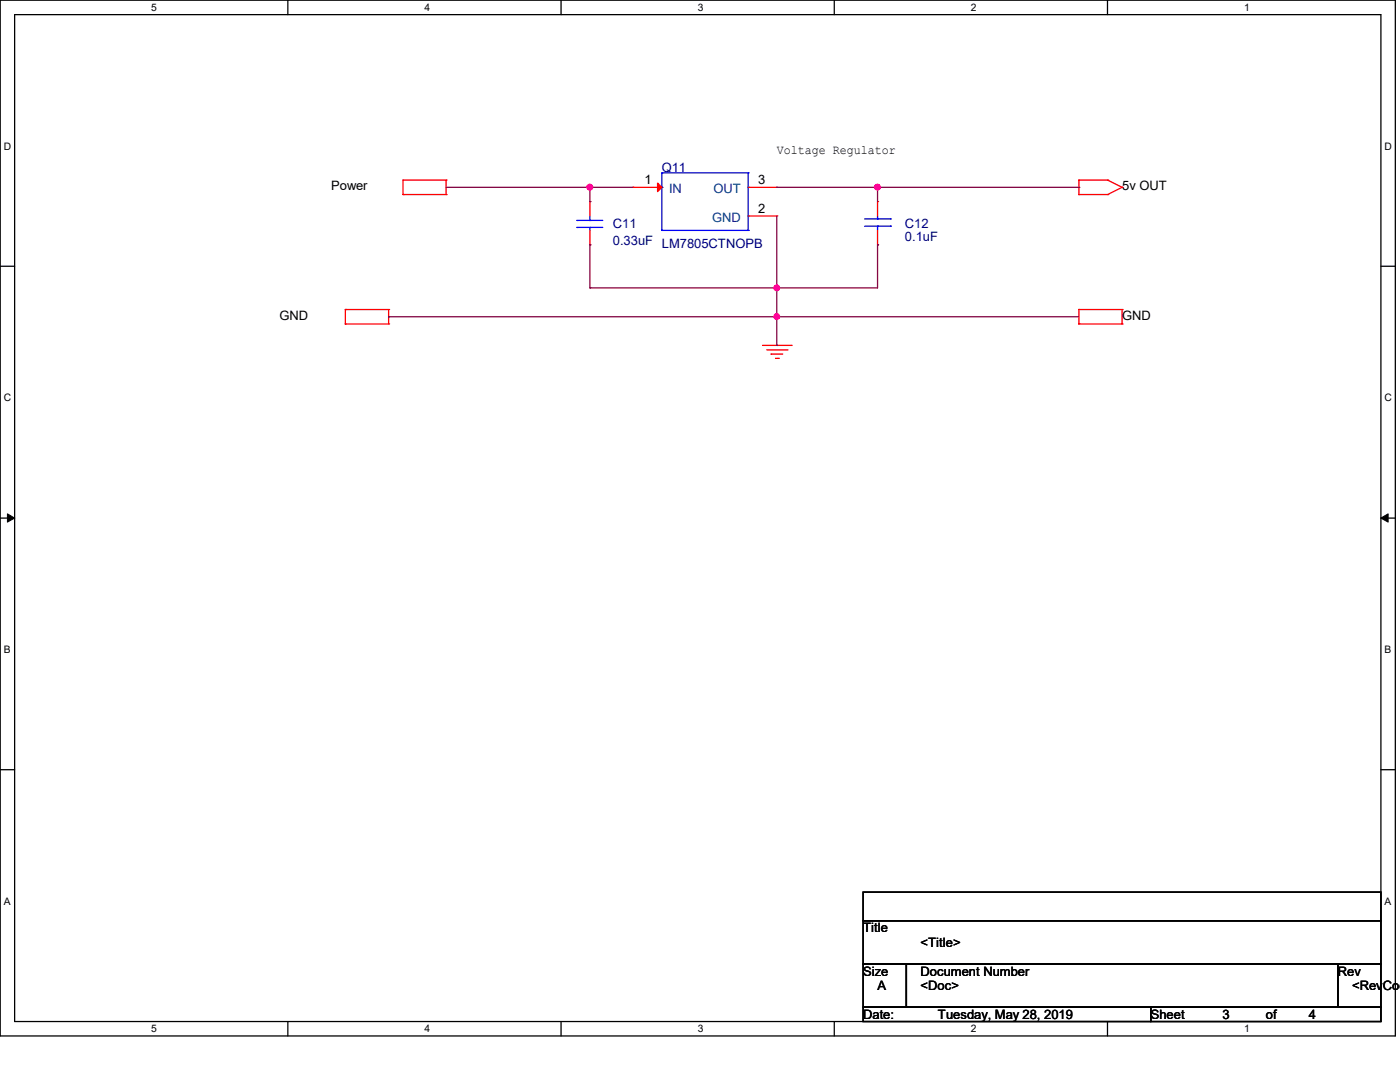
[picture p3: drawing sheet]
<svg xmlns="http://www.w3.org/2000/svg" width="279mm" height="216mm" viewBox="0 0 279 216" stroke-linecap="round" stroke-linejoin="round" font-family="sans-serif">
<path d="M0 0h278.5v206.7h-278.5zM2.9 2.9h272.7v200.9h-272.7z" fill="none" stroke="#000" stroke-width=".25"/>
<g fill="#fff">
<path d="M30.2 .3h1.1v2.3h-1.1z"/>
<path d="M30.2 204.1h1.1v2.3h-1.1z"/>
</g>
<path d="M57.4 0v2.9M57.4 203.8v2.9" fill="none" stroke="#000" stroke-width=".25"/>
<g fill="#fff">
<path d="M84.7 .3h1.1v2.3h-1.1z"/>
<path d="M84.7 204.1h1.1v2.3h-1.1z"/>
</g>
<path d="M112 0v2.9M112 203.8v2.9" fill="none" stroke="#000" stroke-width=".25"/>
<g fill="#fff">
<path d="M139.2 .3h1.1v2.3h-1.1z"/>
<path d="M139.2 204.1h1.1v2.3h-1.1z"/>
</g>
<path d="M166.5 0v2.9M166.5 203.8v2.9" fill="none" stroke="#000" stroke-width=".25"/>
<g fill="#fff">
<path d="M193.8 .3h1.1v2.3h-1.1z"/>
<path d="M193.8 204.1h1.1v2.3h-1.1z"/>
</g>
<path d="M221 0v2.9M221 203.8v2.9" fill="none" stroke="#000" stroke-width=".25"/>
<g fill="#fff">
<path d="M248.3 .3h1.1v2.3h-1.1z"/>
<path d="M248.3 204.1h1.1v2.3h-1.1z"/>
<path d="M.8 28h1.4v2.3h-1.4z"/>
<path d="M276.3 28h1.4v2.3h-1.4z"/>
<path d="M.8 78.2h1.4v2.3h-1.4z"/>
<path d="M276.3 78.2h1.4v2.3h-1.4z"/>
</g>
<path d="M0 53.1h2.9M275.6 53.1h2.9" fill="none" stroke="#000" stroke-width=".25"/>
<g fill="#fff">
<path d="M.8 128.5h1.3v2.2h-1.3z"/>
<path d="M276.3 128.5h1.3v2.2h-1.3z"/>
</g>
<path d="M0 103.4h2.9M275.6 103.4h2.9" fill="none" stroke="#000" stroke-width=".25"/>
<path d="M1.5 102.5l1.4 .9-1.4 .8zM275.6 103.4l1.4-.9v1.7z" fill="#000" stroke="#000" stroke-width=".2"/>
<g fill="#fff">
<path d="M.8 178.7h1.3v2.2h-1.3z"/>
<path d="M276.3 178.7h1.3v2.2h-1.3z"/>
</g>
<path d="M0 153.6h2.9M275.6 153.6h2.9M172.3 178h103.3v5.7h-103.3zM172.3 183.7h103.3v8.7h-103.3zM172.3 192.4h8.6v8.6h-8.6zM180.9 192.4h86.1v8.6h-86.1zM267 192.4h8.6v8.6h-8.6zM172.3 201h57.4v2.8h-57.4zM229.7 201h45.9v2.8h-45.9z" fill="none" stroke="#000" stroke-width=".25"/>
<g fill="none" stroke="#f00" stroke-width=".25">
<path d="M80.4 38.8h.1M80.4 35.9h.1M80.4 35.9h8.6M80.4 38.8h8.6M80.4 35.9v2.9M89 35.9h.1M89 38.8h.1M89 35.9v2.9M126.3 37.4h.1M126.3 37.4h5.8M149.3 37.4h5.7M155 37.4h.1"/>
<path d="M215.3 38.8h.1M215.3 35.9h.1M215.3 35.9h5.8M215.3 38.8h5.8M215.3 35.9v2.9M221.1 35.9h.1M221.1 38.8h.1M221.1 35.9l2.8 1.5M223.9 37.4h.1M223.9 37.4l-2.8 1.4M117.7 48.9h.1M117.7 40.2h.1"/>
<path d="M117.7 40.2v2.9M117.7 46v2.9M149.3 43.1h5.7M155 43.1h.1M175.1 40.2h.1M175.1 48.9h.1M175.1 40.2v2.9M175.1 46v2.9M68.9 64.6h.1M68.9 61.8h.1M68.9 64.6h8.7M68.9 61.8h8.7"/>
<path d="M68.9 61.8v2.8M77.6 61.8h.1M77.6 64.6h.1M77.6 61.8v2.8M152.2 68.9h5.7M153 69.8h4.1M153.9 70.7h.1M153.9 70.7h2.3M154.8 71.5h.5M155.3 71.5h.1M157.1 69.8h.1M157.9 68.9h.1"/>
<path d="M215.3 64.6h.1M215.3 61.8h.1M215.3 64.6h8.6M215.3 61.8v2.8M215.3 61.8h8.6M223.9 61.8h.1M223.9 64.6h.1M223.9 61.8v2.8"/>
</g>
<g fill="none" stroke="#00f" stroke-width=".25">
<path d="M132.1 34.5h.1M132.1 37.4h.1M132.1 34.5v11.5M132.1 34.5h17.2M149.3 34.5h.1M149.3 37.4h.1M149.3 34.5v11.5M115.1 44h.1M115.1 45.4h.1M115.1 44h5.2M115.1 45.4h5.2M117.7 45.4h.1"/>
<path d="M117.7 44h.1M117.7 43.1v.9M117.7 45.4v.6M132.1 46h.1M132.1 46h17.2M149.3 46h.1M149.3 43.1h.1M172.6 45.1h5.1M172.6 43.7h5.1M175.1 43.7h.1M175.1 45.1h.1M175.1 43.1v.6"/>
<path d="M175.1 45.1v.9M177.7 45.1h.1M177.7 43.7h.1"/>
</g>
<path d="M131.2 36.5l.9 .9-.9 .8z" fill="#f00" stroke="#f00" stroke-width=".25"/>
<g fill="none" stroke="#800040" stroke-width=".25">
<path d="M89 37.4h37.3M117.7 37.4h.1M117.7 37.4v2.8M155 37.4h60.3M175.1 37.4h.1M175.1 37.4v2.8M215.3 37.4h.1M117.7 40.2h.1M117.7 48.9h.1M117.7 57.4h.1M117.7 48.9v8.5M155 57.4h.1"/>
<path d="M155 43.1v25.8M175.1 48.9h.1M175.1 48.9v8.5h-57.4M77.6 63.2h.1M77.6 63.2h137.7M155 68.9h.1M155 63.2h.1"/>
</g>
<g fill="#f0f" stroke="#f0f" stroke-width=".25">
<circle cx="117.7" cy="37.3" r=".56"/>
<circle cx="175.1" cy="37.3" r=".56"/>
<circle cx="155" cy="57.4" r=".55"/>
<circle cx="155" cy="63.2" r=".55"/>
</g>
<g font-size="2.6" fill="#000080">
<text x="132.1" y="34.2">Q11</text>
<text x="122.3" y="45.4">C11</text>
<text x="180.6" y="45.4">C12</text>
<text x="122.3" y="48.9">0.33uF LM7805CTNOPB</text>
<text x="180.6" y="48">0.1uF</text>
</g>
<g font-size="2.6">
<text x="155" y="30.8">Voltage Regulator</text>
<text x="66.1" y="38">Power</text>
<text x="128.6" y="36.7">1</text>
<text x="151.3" y="36.7">3</text>
<text x="223.9" y="38">5v OUT</text>
<text x="151.3" y="42.5">2</text>
<text x="55.8" y="63.8">GND</text>
<text x="223.9" y="63.8">GND</text>
<text x="172.3" y="186.1">Title</text>
<text x="183.7" y="188.9">&lt;Title&gt;</text>
<text x="172.3" y="194.7">Size</text>
<text x="175.1" y="197.6">A</text>
<text x="183.7" y="194.7">Document Number</text>
<text x="183.7" y="197.6">&lt;Doc&gt;</text>
<text x="267" y="194.7">Rev</text>
<text x="269.8" y="197.6">&lt;RevCod</text>
<text x="172.3" y="203.3">Date:</text>
<text x="187.2" y="203.3">Tuesday, May 28, 2019</text>
<text x="229.7" y="203.3">Sheet</text>
<text x="244" y="203.3">3</text>
<text x="252.6" y="203.3">of</text>
<text x="261.2" y="203.3">4</text>
</g>
<g font-size="2.6" fill="#004080">
<text x="133.5" y="38.6">IN</text>
<text x="142.4" y="38.6">OUT</text>
<text x="142.2" y="44.3">GND</text>
</g>
<g font-size="2.1">
<text x="30.2" y="2.2">5</text>
<text x="84.7" y="2.2">4</text>
<text x="139.2" y="2.2">3</text>
<text x="193.8" y="2.2">2</text>
<text x="248.3" y="2.2">1</text>
<text x=".8" y="29.8">D</text>
<text x="276.3" y="29.8">D</text>
<text x=".8" y="80.1">C</text>
<text x="276.3" y="80.1">C</text>
<text x=".8" y="130.3">B</text>
<text x="276.3" y="130.3">B</text>
<text x=".8" y="180.5">A</text>
<text x="276.3" y="180.5">A</text>
<text x="30.2" y="206">5</text>
<text x="84.7" y="206">4</text>
<text x="139.2" y="206">3</text>
<text x="193.8" y="206">2</text>
<text x="248.3" y="206">1</text>
</g>
</svg>
